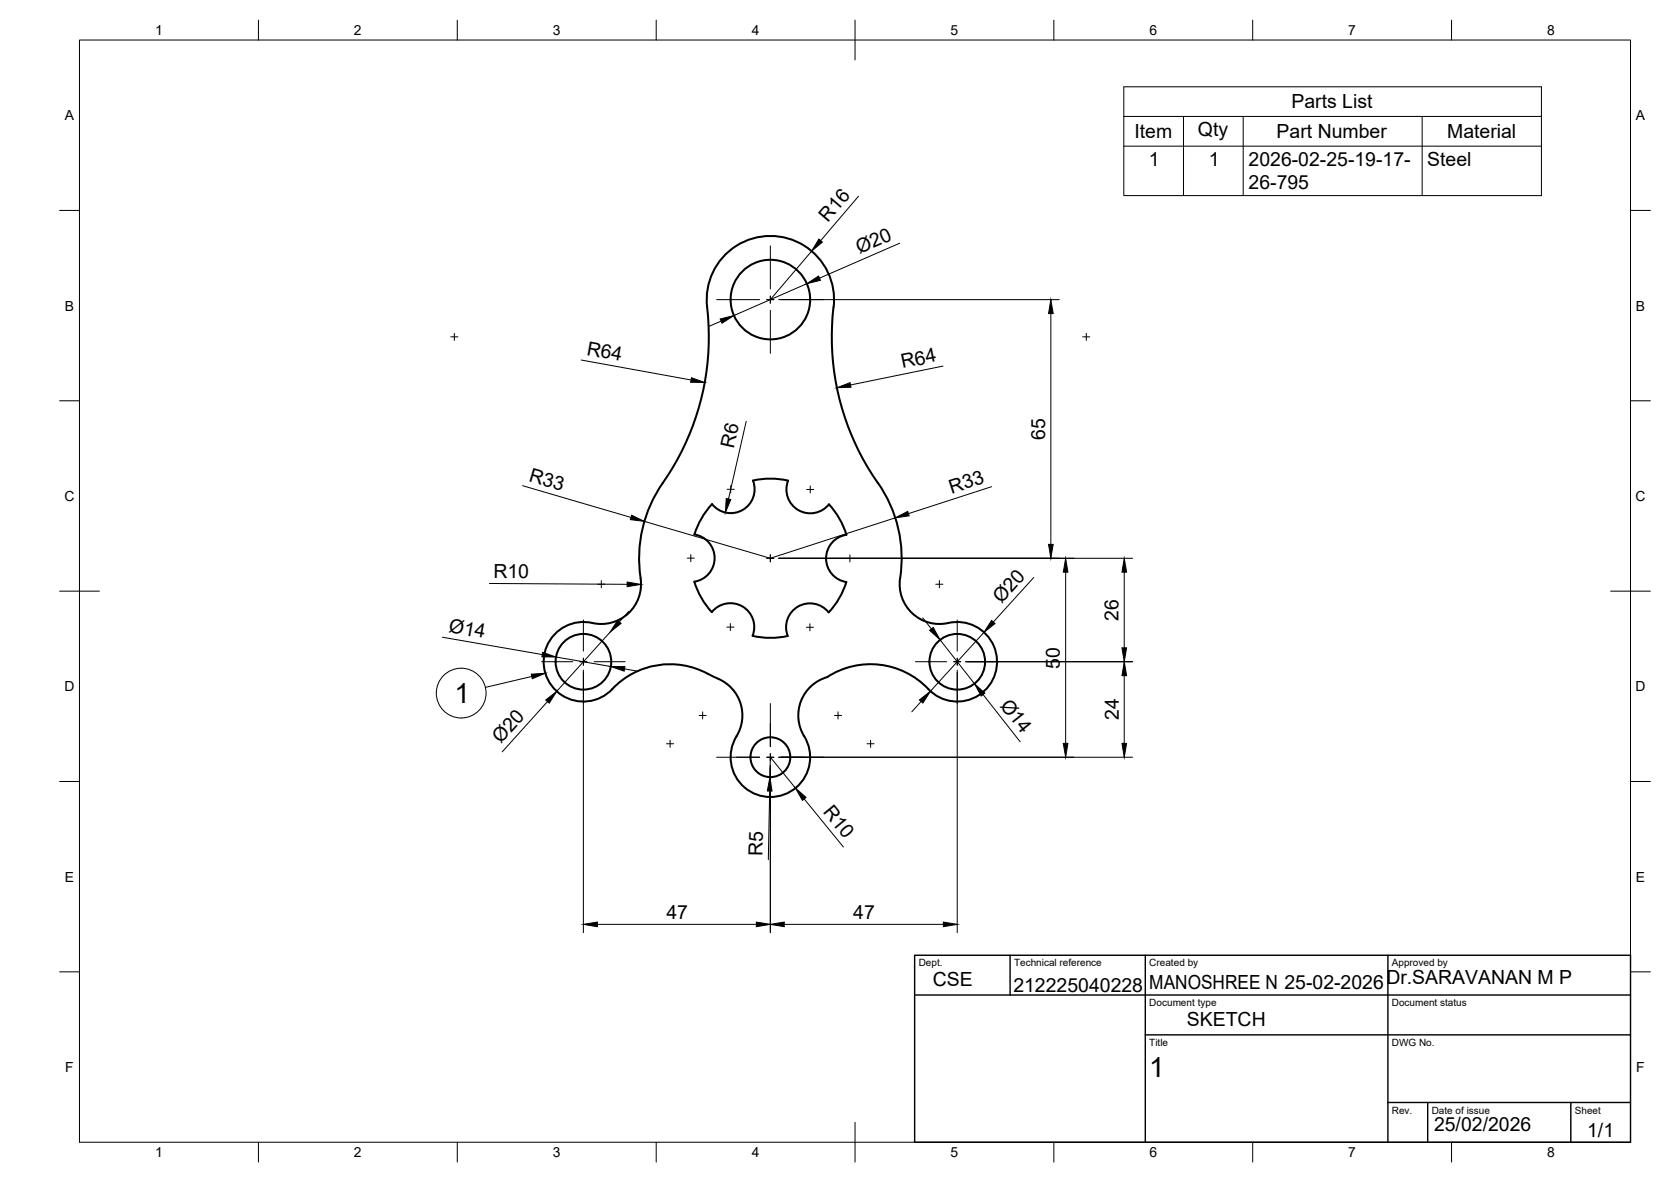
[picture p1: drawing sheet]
<svg xmlns="http://www.w3.org/2000/svg" width="420mm" height="297mm" viewBox="0 0 420 297" stroke-linecap="round" stroke-linejoin="round" font-family="sans-serif">
<!-- layer: Visible -->
<g fill="none" stroke="#000" stroke-width=".51">
<path d="M177.8 77.2a64.4 64.4 0 0 1-12 45.5 33.6 33.6 0 0 0-4.6 23.6 10.2 10.2 0 0 1-13.4 10.1 10 10 0 0 0-10.5 13.3 10 10 0 0 0 16.6 3.5 20 20 0 0 1 24.1-3.9M177.8 77.2a16 16 0 0 1 15.9-17.9 16 16 0 0 1 15.9 17.9M209.6 77.2a64 64 0 0 0 11.1 44.2M198.2 120.8a20 20 0 0 0-8.9 0 6 6 0 0 1-2.6 7.4 6 6 0 0 1-7.7-1.5 19.8 19.8 0 0 0-4.4 7.6 6 6 0 0 1 5.1 6 6 6 0 0 1-5.1 5.9M198.2 120.8a6 6 0 0 0 2.5 7.4 6 6 0 0 0 7.7-1.4 19.5 19.5 0 0 1 4.4 7.6 6 6 0 0 0-5.1 5.9 6 6 0 0 0 5.1 6 19.7 19.7 0 0 1-4.4 7.6 6 6 0 0 0-7.7-1.5 6 6 0 0 0-2.6 7.4 19.5 19.5 0 0 1-8.8 0M220.7 121.4a33 33 0 0 1 5.6 23.9M174.6 146.2a20 20 0 0 0 4.4 7.6 6 6 0 0 1 7.7-1.4 6 6 0 0 1 2.5 7.4M226.3 145.3a10.1 10.1 0 0 0 13.3 11.1 10 10 0 0 1 10.5 13.4 10 10 0 0 1-16.7 3.4 20 20 0 0 0-25.4-3 10 10 0 0 0-5.8 14.8M178 169.3l2.6 1.3M180.6 170.6a10 10 0 0 1 4.6 14.4M185.2 185a10 10 0 0 0 8.5 15.3 10 10 0 0 0 8.5-15.3"/>
<circle cx="193.7" cy="75.3" r="10"/>
<circle cx="146.7" cy="166.3" r="7"/>
<circle cx="240.7" cy="166.3" r="7"/>
<circle cx="193.7" cy="190.3" r="5"/>
</g>
<!-- layer: BORDER -->
<g fill="none" stroke="#000" stroke-width=".25">
<path d="M20 10.1h390v276.9h-390zM65 5.1v5M115 5.1v5M165 5.1v5M215 5.1v10M265 5.1v5M315 5.1v5M365 5.1v5M15 52.9h5M410 52.9h5M15 100.7h5M410 100.7h5"/>
<path d="M15 148.6h10M405 148.6h10M15 196.4h5M410 196.4h5M15 244.2h5M410 244.2h5M65 287v5M115 287v5M165 287v5M215 282.1v9.9M265 287v5M315 287v5"/>
<path d="M365 287v5"/>
</g>
<!-- layer: TITLEBLOCK -->
<path d="M230 240.1h180v46.9h-180zM230 250h180M254 240.1v9.9M288 240.1v46.9M349 240.1v46.9M288 260.1h122M349 277.1h61M359 277.1v9.9M395 277.1v9.9" fill="none" stroke="#000" stroke-width=".36"/>
<!-- layer: Smart Centers -->
<g fill="none" stroke="#000" stroke-width=".25">
<path d="M180.2 75.3h10.8M192.8 75.3h1.8M193.7 61.8v10.8M193.7 74.4v1.8M193.7 78v10.8M196.4 75.3h10.8M113.3 84.7h1.8M114.2 83.8v1.7M272.2 84.7h1.8M273.1 83.8v1.7M173.7 139.4v1.7M182.8 123h1.8"/>
<path d="M183.7 122.1v1.8M193.7 139.4v1.8M202.8 123h1.8M203.7 122.1v1.8M213.7 139.5v1.7M146.7 155.8v7.8M150.3 146.8h1.8M151.2 145.9v1.8M172.8 140.3h1.8M182.8 157.6h1.8M183.6 156.7v1.8M192.8 140.3h1.8"/>
<path d="M202.8 157.6h1.7M203.6 156.7v1.8M212.8 140.3h1.8M235.3 146.8h1.8M236.2 145.9v1.8M240.7 155.8v7.8M136.2 166.3h7.8M145.8 166.3h1.8M146.7 165.4v1.8M146.7 169v7.8M149.4 166.3h7.8M175.8 179.8h1.8"/>
<path d="M176.7 178.9v1.8M193.7 176.8v10.8M209.8 179.8h1.8M210.7 178.9v1.8M230.2 166.3h7.8M239.8 166.3h1.8M240.7 165.4v1.8M240.7 169v7.8M243.4 166.3h7.8M167.6 186.9h1.8M168.5 186v1.8M180.2 190.3h10.8"/>
<path d="M192.8 190.3h1.8M193.7 189.4v1.8M193.7 193v10.8M196.4 190.3h10.8M218 186.9h1.8M218.9 186v1.8"/>
</g>
<!-- layer: Parts Lists -->
<path d="M282.6 21.8h105v27.4h-105zM282.6 29.3h105M282.6 36.7h105M297.6 29.3v19.9M312.6 29.3v19.9M357.6 29.3v19.9" fill="none" stroke="#000" stroke-width=".25"/>
<!-- layer: Balloons -->
<circle cx="116" cy="174.2" r="6.3" fill="none" stroke="#000" stroke-width=".25"/>
<!-- layer: 0 -->
<path d="M133.6 169.4l3.5-.2-3.3 1.4z" fill="#000" stroke="#000" stroke-width=".25"/>
<path d="M133.7 170l-11.7 2.7" fill="none" stroke="#000" stroke-width=".25"/>
<!-- layer: FD_Dimensions -->
<g fill="none" stroke="#000" stroke-width=".25">
<path d="M215.9 49.3l-9.5 11.2M195.8 75.3h70.5M202.9 71.3l-18.4 8M204.1 63.1l-10.4 12.2M226.2 61.1l-20.1 8.8M264.2 78.8v58M146.1 90.5l27.7 5M181.3 80.7l-3.2 1.4M237.1 92l-23.2 4.7M187.6 105.9l-4.4 19.5M131.4 122.1l27.3 7.9M225.1 130.1l-31.4 10.2-31.7-9.3"/>
<path d="M249.3 122.3l-20.9 6.8M123 146.6l34.7 .2M153.4 158.9l-13.4 14.8M158.1 153.7l-2.4 2.6M195.8 140.3h89M232 155.3l2.2 2.7M247.4 158.9l-13.4 14.8M259.9 145.1l-10.1 11.2M267.9 143.8v43M282.7 143.8v19M111.2 160.1l25.2 4.4M137.6 176.3l-11.3 12.6"/>
<path d="M139.8 165.1l13.8 2.4M146.7 168.4v66M157 168.1l3.5 .6M231.6 176.3l-2.3 2.6M236.4 160.8l8.6 11M240.7 168.4v66M242.8 166.3h42M247.2 174.5l9.3 11.9M282.7 169.8v17M193.5 198.8l-.3 17.3M193.6 195.3l.1-5 6.3 7.7M193.7 192.4v42"/>
<path d="M195.8 190.3h89M202.2 200.8l9.9 12.1M150.2 232.3h40M197.2 232.3h40"/>
</g>
<g fill="#000" stroke="#000" stroke-width=".25">
<path d="M202.9 71.3l2.9-1.9 .5 1zM205.9 60.1l.9 .7-2.7 2.3zM264.2 75.3l.6 3.5h-1.1zM173.9 94.9l3.3 1.2h-3.5zM181.1 80.2l3.4-.9-3 1.9zM210.4 97.4l3.3-1.2 .3 1.1zM158.8 129.5l3.2 1.5-3.5-.4zM182.6 125.3l1.1 .2-1.3 3.3zM225.1 130.1l3.1-1.6 .4 1.1zM263.7 136.8h1.1l-.6 3.5zM155.3 155.9l.9 .8-2.8 2.2zM157.7 146.3l3.5 .6-3.5 .5z"/>
<path d="M233.7 158.4l1-.7 1.7 3.1zM249.3 155.9l.9 .8-2.8 2.2zM267.9 140.3l.6 3.5h-1.1zM282.7 140.3l.6 3.5h-1.2zM136.4 163.9l3.4 1.2h-3.6zM137.2 175.9l2.8-2.2-1.9 3zM153.6 167.5h3.5l-.2 1.2zM231.2 175.9l2.8-2.2-1.9 3zM245 171.8l2.6 2.4-.9 .7zM282.1 162.8h1.2l-.6 3.5zM282.7 166.3l.6 3.5h-1.2zM193.6 195.3l.5 3.5h-1.2z"/>
<path d="M267.4 186.8h1.1l-.6 3.5zM282.1 186.8h1.2l-.6 3.5zM200 198l2.7 2.4-.9 .7zM146.7 232.3l3.5-.6v1.2zM190.2 231.7l3.5 .6-3.5 .6zM193.7 232.3l3.5-.6v1.2zM237.2 231.7l3.5 .6-3.5 .6z"/>
</g>
<g font-size="7">
<text x="114.3" y="176.7">1</text>
<text x="289" y="270.6">1</text>
</g>
<g font-size="4.9">
<text x="324.7" y="27.2">Parts List</text>
<text x="285.3" y="34.7">Item</text>
<text x="301.2" y="34.3">Qty</text>
<text x="321" y="34.7">Part Number</text>
<text x="363.9" y="34.7">Material</text>
<text x="288.9" y="41.6">1</text>
<text x="303.9" y="41.6">1</text>
<text x="313.9" y="41.7">2026-02-25-19-17-</text>
<text x="358.9" y="41.8">Steel</text>
<text x="313.9" y="47.6">26-795</text>
<text x="208.2" y="56.1" transform="rotate(-50 208.2 56.1)">R16</text>
<text x="216.1" y="63.9" transform="rotate(-24 216.1 63.9)">Ø20</text>
<text x="147.4" y="89.2" transform="rotate(10 147.4 89.2)">R64</text>
<text x="226.9" y="92.6" transform="rotate(-12 226.9 92.6)">R64</text>
<text x="184.5" y="112.8" transform="rotate(-77 184.5 112.8)">R6</text>
<text x="262.8" y="110.5" transform="rotate(-90 262.8 110.5)">65</text>
<text x="132.8" y="120.9" transform="rotate(16 132.8 120.9)">R33</text>
<text x="239.2" y="124" transform="rotate(-18 239.2 124)">R33</text>
<text x="124.1" y="145.2">R10</text>
<text x="251.8" y="151.8" transform="rotate(-48 251.8 151.8)">Ø20</text>
<text x="281.2" y="156" transform="rotate(-90 281.2 156)">26</text>
<text x="112.7" y="158.8" transform="rotate(10 112.7 158.8)">Ø14</text>
<text x="266.5" y="168" transform="rotate(-90 266.5 168)">50</text>
<text x="251.3" y="177.3" transform="rotate(52 251.3 177.3)">Ø14</text>
<text x="281.3" y="181" transform="rotate(-90 281.3 181)">24</text>
<text x="125.9" y="187" transform="rotate(-48 125.9 187)">Ø20</text>
<text x="206.8" y="204.1" transform="rotate(51 206.8 204.1)">R10</text>
<text x="191.7" y="215" transform="rotate(-89 191.7 215)">R5</text>
<text x="167.6" y="230.9">47</text>
<text x="214.5" y="230.9">47</text>
<text x="234.5" y="247.9">CSE</text>
<text x="254.8" y="249.2">212225040228</text>
<text x="289" y="248.5">MANOSHREE N 25-02-2026</text>
<text x="348.6" y="247.2">Dr.SARAVANAN M P</text>
<text x="298.4" y="257.9">SKETCH</text>
<text x="360.6" y="284.3">25/02/2026</text>
<text x="399.1" y="285.7">1/1</text>
</g>
<g font-size="3.5">
<text x="39" y="8.8">1</text>
<text x="89" y="8.8">2</text>
<text x="139" y="8.8">3</text>
<text x="189" y="8.8">4</text>
<text x="239" y="8.8">5</text>
<text x="289" y="8.8">6</text>
<text x="339" y="8.8">7</text>
<text x="389" y="8.8">8</text>
<text x="16.3" y="30.2">A</text>
<text x="411.3" y="30.2">A</text>
<text x="16.3" y="78">B</text>
<text x="411.3" y="78">B</text>
<text x="16.2" y="125.9">C</text>
<text x="411.2" y="125.9">C</text>
<text x="16.2" y="173.7">D</text>
<text x="411.2" y="173.7">D</text>
<text x="16.3" y="221.6">E</text>
<text x="411.3" y="221.6">E</text>
<text x="16.4" y="269.4">F</text>
<text x="411.4" y="269.4">F</text>
<text x="39" y="290.8">1</text>
<text x="89" y="290.8">2</text>
<text x="139" y="290.8">3</text>
<text x="189" y="290.8">4</text>
<text x="239" y="290.8">5</text>
<text x="289" y="290.8">6</text>
<text x="339" y="290.8">7</text>
<text x="389" y="290.8">8</text>
</g>
<g font-size="2.5">
<text x="231" y="242.9">Dept.</text>
<text x="255" y="242.9">Technical reference</text>
<text x="289" y="242.9">Created by</text>
<text x="350" y="242.9">Approved by</text>
<text x="289" y="252.8">Document type</text>
<text x="350" y="252.8">Document status</text>
<text x="289" y="262.9">Title</text>
<text x="350" y="262.9">DWG No.</text>
<text x="350" y="279.9">Rev.</text>
<text x="360" y="279.9">Date of issue</text>
<text x="396" y="279.9">Sheet</text>
</g>
</svg>
